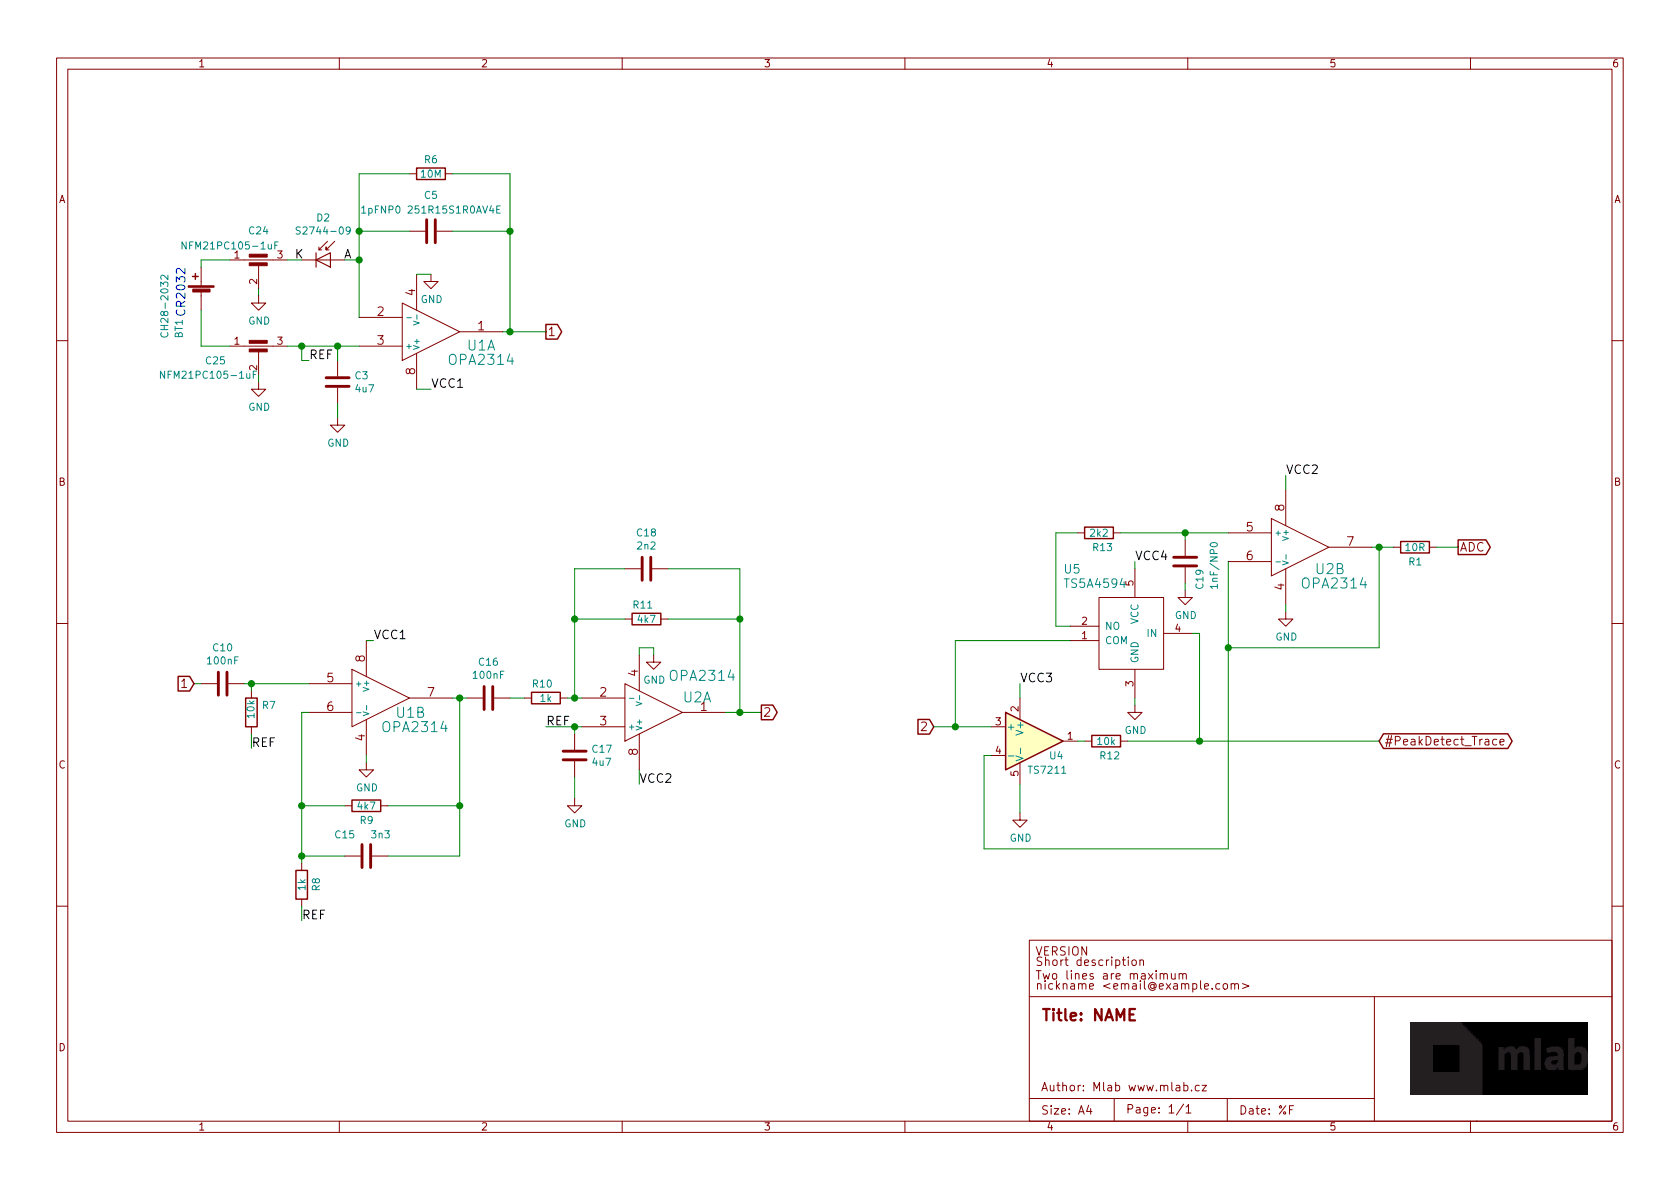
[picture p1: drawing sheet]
EESchema Schematic File Version 4
LIBS:PCRD04B-cache
EELAYER 26 0
EELAYER END
$Descr A4 11693 8268
encoding utf-8
Sheet 1 1
Title "NAME"
Date "%F"
Rev "REV"
Comp "Mlab www.mlab.cz"
Comment1 "VERSION"
Comment2 "Short description \\nTwo lines are maximum"
Comment3 "nickname <email@example.com>"
Comment4 "BSD"
$EndDescr
$Comp
L PCRD04B-rescue:AD8692-MLAB_IO U1
U 1 1
P 3000 2300
F 0 "U1" H 3350 2400 70  0000 C CNN
F 1 "OPA2314" H 3350 2500 70  0000 C CNN
F 2 "Mlab_IO:SOIC-8_3.9x4.9mm_Pitch1.27mm" H 3000 2300 60  0001 C CNN
F 3 "" H 3541 2179 60  0000 L CNN
	1    3000 2300
	1    0    0    1   
$EndComp
$Comp
L PCRD04B-rescue:AD8692-MLAB_IO U2
U 1 1
P 4550 4950
F 0 "U2" H 4750 4850 70  0000 L CNN
F 1 "OPA2314" H 4650 4700 70  0000 L CNN
F 2 "Mlab_IO:SOIC-8_3.9x4.9mm_Pitch1.27mm" H 4550 4950 60  0001 C CNN
F 3 "" H 5091 4829 60  0000 L CNN
	1    4550 4950
	1    0    0    1   
$EndComp
$Comp
L PCRD04B-rescue:AD8692-MLAB_IO U1
U 2 1
P 2650 4850
F 0 "U1" H 2750 4750 70  0000 L CNN
F 1 "OPA2314" H 2650 4650 70  0000 L CNN
F 2 "Mlab_IO:SOIC-8_3.9x4.9mm_Pitch1.27mm" H 2650 4850 60  0001 C CNN
F 3 "" H 3191 4729 60  0000 L CNN
	2    2650 4850
	1    0    0    -1  
$EndComp
$Comp
L PCRD04B-rescue:AD8692-MLAB_IO U2
U 2 1
P 9050 3800
F 0 "U2" H 9150 3650 70  0000 L CNN
F 1 "OPA2314" H 9050 3550 70  0000 L CNN
F 2 "Mlab_IO:SOIC-8_3.9x4.9mm_Pitch1.27mm" H 9050 3800 60  0001 C CNN
F 3 "" H 9591 3679 60  0000 L CNN
	2    9050 3800
	1    0    0    -1  
$EndComp
$Comp
L Device:C C3
U 1 1
P 2350 2650
F 0 "C3" H 2465 2696 50  0000 L CNN
F 1 "4u7" H 2465 2605 50  0000 L CNN
F 2 "Mlab_R:SMD-0805" H 2388 2500 50  0001 C CNN
F 3 "~" H 2350 2650 50  0001 C CNN
	1    2350 2650
	1    0    0    -1  
$EndComp
Text Label 3000 2700 0    60   ~ 0
VCC1
$Comp
L power:GND #PWR04
U 1 1
P 3000 1900
F 0 "#PWR04" H 3000 1650 50  0001 C CNN
F 1 "GND" H 3005 1727 50  0000 C CNN
F 2 "" H 3000 1900 50  0001 C CNN
F 3 "" H 3000 1900 50  0001 C CNN
	1    3000 1900
	1    0    0    -1  
$EndComp
$Comp
L power:GND #PWR05
U 1 1
P 2550 5300
F 0 "#PWR05" H 2550 5050 50  0001 C CNN
F 1 "GND" H 2555 5127 50  0000 C CNN
F 2 "" H 2550 5300 50  0001 C CNN
F 3 "" H 2550 5300 50  0001 C CNN
	1    2550 5300
	1    0    0    -1  
$EndComp
Wire Wire Line
	2900 2700 3000 2700
Wire Wire Line
	2900 1900 3000 1900
$Comp
L power:GND #PWR06
U 1 1
P 2350 2900
F 0 "#PWR06" H 2350 2650 50  0001 C CNN
F 1 "GND" H 2355 2727 50  0000 C CNN
F 2 "" H 2350 2900 50  0001 C CNN
F 3 "" H 2350 2900 50  0001 C CNN
	1    2350 2900
	1    0    0    -1  
$EndComp
Wire Wire Line
	2350 2900 2350 2800
Wire Wire Line
	2350 2500 2350 2400
Connection ~ 2350 2400
Wire Wire Line
	2350 2400 2500 2400
$Comp
L Device:Battery_Cell BT1
U 1 1
P 1400 2050
F 0 "BT1" V 1550 1750 50  0000 L CNN
F 1 "CH28-2032" V 1650 1750 50  0000 L CNN
F 2 "Mlab_Batery:CH28-2032" V 1400 2110 50  0001 C CNN
F 3 "~" V 1400 2110 50  0001 C CNN
	1    1400 2050
	-1   0    0    -1  
$EndComp
$Comp
L Device:D_Photo D2
U 1 1
P 2300 1800
F 0 "D2" H 2250 2095 50  0000 C CNN
F 1 "S2744-09" H 2250 2004 50  0000 C CNN
F 2 "Mlab_D:HAMAMATSU_S2744-09_rozs" H 2250 1800 50  0001 C CNN
F 3 "~" H 2250 1800 50  0001 C CNN
	1    2300 1800
	1    0    0    -1  
$EndComp
Text Label 2150 2500 0    60   ~ 0
REF
Text Notes 1300 2200 1    60   ~ 0
CR2032
$Comp
L Device:C C5
U 1 1
P 3000 1600
F 0 "C5" V 2748 1600 50  0000 C CNN
F 1 "1pFNP0 251R15S1R0AV4E" V 2850 1600 50  0000 C CNN
F 2 "Mlab_R:SMD-0805" H 3038 1450 50  0001 C CNN
F 3 "~" H 3000 1600 50  0001 C CNN
	1    3000 1600
	0    1    1    0   
$EndComp
$Comp
L Device:R R6
U 1 1
P 3000 1200
F 0 "R6" V 2900 1200 50  0000 C CNN
F 1 "10M" V 3000 1200 50  0000 C CNN
F 2 "Mlab_R:SMD-0805" V 2930 1200 50  0001 C CNN
F 3 "~" H 3000 1200 50  0001 C CNN
	1    3000 1200
	0    1    1    0   
$EndComp
$Comp
L Device:R R7
U 1 1
P 1750 4950
F 0 "R7" H 1680 4904 50  0000 R CNN
F 1 "10k" V 1750 5000 50  0000 R CNN
F 2 "Mlab_R:SMD-0805" V 1680 4950 50  0001 C CNN
F 3 "~" H 1750 4950 50  0001 C CNN
	1    1750 4950
	-1   0    0    1   
$EndComp
$Comp
L Device:C C10
U 1 1
P 1550 4750
F 0 "C10" V 1298 4750 50  0000 C CNN
F 1 "100nF" V 1389 4750 50  0000 C CNN
F 2 "Mlab_R:SMD-0805" H 1588 4600 50  0001 C CNN
F 3 "~" H 1550 4750 50  0001 C CNN
	1    1550 4750
	0    1    1    0   
$EndComp
Wire Wire Line
	2500 1600 2850 1600
Wire Wire Line
	2850 1200 2500 1200
Wire Wire Line
	2500 1200 2500 1600
Connection ~ 2500 1600
Wire Wire Line
	3150 1200 3550 1200
Wire Wire Line
	3550 1200 3550 1600
Wire Wire Line
	3550 2300 3500 2300
Wire Wire Line
	3150 1600 3550 1600
Connection ~ 3550 1600
Wire Wire Line
	3550 1600 3550 2300
Wire Wire Line
	1350 4750 1400 4750
Wire Wire Line
	1700 4750 1750 4750
Wire Wire Line
	1750 4800 1750 4750
Connection ~ 1750 4750
Wire Wire Line
	1750 4750 2150 4750
Text Label 2600 4450 0    60   ~ 0
VCC1
Wire Wire Line
	2550 4450 2600 4450
Wire Wire Line
	2550 5300 2550 5250
$Comp
L Device:R R9
U 1 1
P 2550 5600
F 0 "R9" V 2650 5550 50  0000 L CNN
F 1 "4k7" V 2550 5600 50  0000 C CNN
F 2 "Mlab_R:SMD-0805" V 2480 5600 50  0001 C CNN
F 3 "~" H 2550 5600 50  0001 C CNN
	1    2550 5600
	0    1    1    0   
$EndComp
$Comp
L Device:R R8
U 1 1
P 2100 6150
F 0 "R8" V 2200 6100 50  0000 L CNN
F 1 "1k" V 2100 6150 50  0000 C CNN
F 2 "Mlab_R:SMD-0805" V 2030 6150 50  0001 C CNN
F 3 "~" H 2100 6150 50  0001 C CNN
	1    2100 6150
	1    0    0    -1  
$EndComp
$Comp
L Device:C C16
U 1 1
P 3400 4850
F 0 "C16" V 3148 4850 50  0000 C CNN
F 1 "100nF" V 3239 4850 50  0000 C CNN
F 2 "Mlab_R:SMD-0805" H 3438 4700 50  0001 C CNN
F 3 "~" H 3400 4850 50  0001 C CNN
	1    3400 4850
	0    1    1    0   
$EndComp
$Comp
L Device:R R10
U 1 1
P 3800 4850
F 0 "R10" V 3700 4750 50  0000 L CNN
F 1 "1k" V 3800 4850 50  0000 C CNN
F 2 "Mlab_R:SMD-0805" V 3730 4850 50  0001 C CNN
F 3 "~" H 3800 4850 50  0001 C CNN
	1    3800 4850
	0    1    1    0   
$EndComp
$Comp
L Amplifier_Operational:OP179GRT U4
U 1 1
P 7200 5150
F 0 "U4" H 7300 5050 50  0000 L CNN
F 1 "TS7211" H 7150 4950 50  0000 L CNN
F 2 "Package_TO_SOT_SMD:SOT-23-5_HandSoldering" H 7200 5150 50  0001 C CNN
F 3 "http://www.analog.com/media/en/technical-documentation/data-sheets/OP179_279.pdf" H 7200 5350 50  0001 C CNN
	1    7200 5150
	1    0    0    -1  
$EndComp
$Comp
L PCRD04B-rescue:TS5A4594-MLAB_IO U5
U 1 1
P 7900 4400
F 0 "U5" H 7400 4850 60  0000 L CNN
F 1 "TS5A4594" H 7400 4750 60  0000 L CNN
F 2 "Package_TO_SOT_SMD:SOT-23-5_HandSoldering" H 8300 5100 60  0001 C CNN
F 3 "" H 8300 5100 60  0001 C CNN
	1    7900 4400
	1    0    0    -1  
$EndComp
Wire Wire Line
	5050 4950 5150 4950
Connection ~ 5150 4950
Wire Wire Line
	5150 4950 5300 4950
$Comp
L Device:R R12
U 1 1
P 7700 5150
F 0 "R12" V 7800 5100 50  0000 L CNN
F 1 "10k" V 7700 5150 50  0000 C CNN
F 2 "Mlab_R:SMD-0805" V 7630 5150 50  0001 C CNN
F 3 "~" H 7700 5150 50  0001 C CNN
	1    7700 5150
	0    1    1    0   
$EndComp
Wire Wire Line
	8350 4400 8300 4400
Wire Wire Line
	7450 4350 7350 4350
Wire Wire Line
	7350 4350 7350 3700
$Comp
L Device:R R13
U 1 1
P 7650 3700
F 0 "R13" V 7750 3650 50  0000 L CNN
F 1 "2k2" V 7650 3700 50  0000 C CNN
F 2 "Mlab_R:SMD-0805" V 7580 3700 50  0001 C CNN
F 3 "~" H 7650 3700 50  0001 C CNN
	1    7650 3700
	0    1    1    0   
$EndComp
$Comp
L Device:C C19
U 1 1
P 8250 3900
F 0 "C19" V 8350 3700 50  0000 L CNN
F 1 "1nF/NP0" V 8450 3700 50  0000 L CNN
F 2 "Mlab_R:SMD-0805" H 8288 3750 50  0001 C CNN
F 3 "~" H 8250 3900 50  0001 C CNN
	1    8250 3900
	1    0    0    -1  
$EndComp
Text Label 1750 5200 0    60   ~ 0
REF
Wire Wire Line
	1750 5100 1750 5200
Wire Wire Line
	2150 4950 2100 4950
Wire Wire Line
	2100 4950 2100 5600
Wire Wire Line
	2400 5950 2100 5950
Connection ~ 2100 5950
Wire Wire Line
	2100 5950 2100 6000
Wire Wire Line
	2400 5600 2100 5600
Connection ~ 2100 5600
Wire Wire Line
	2100 5600 2100 5950
Wire Wire Line
	2100 6300 2100 6400
Text Label 2100 6400 0    60   ~ 0
REF
Wire Wire Line
	3150 4850 3200 4850
Wire Wire Line
	3200 4850 3200 5600
Wire Wire Line
	3200 5600 2700 5600
Connection ~ 3200 4850
Wire Wire Line
	3200 4850 3250 4850
Wire Wire Line
	2700 5950 3200 5950
Wire Wire Line
	3200 5950 3200 5600
Connection ~ 3200 5600
Wire Wire Line
	3550 4850 3650 4850
Wire Wire Line
	3950 4850 4000 4850
$Comp
L power:GND #PWR07
U 1 1
P 4550 4550
F 0 "#PWR07" H 4550 4300 50  0001 C CNN
F 1 "GND" H 4555 4377 50  0000 C CNN
F 2 "" H 4550 4550 50  0001 C CNN
F 3 "" H 4550 4550 50  0001 C CNN
	1    4550 4550
	1    0    0    -1  
$EndComp
Wire Wire Line
	4450 4550 4450 4500
Wire Wire Line
	4450 4500 4550 4500
Wire Wire Line
	4550 4500 4550 4550
Wire Wire Line
	4450 5350 4450 5450
Text Label 4450 5450 0    60   ~ 0
VCC2
Wire Wire Line
	4050 5050 4000 5050
Text Label 3800 5050 0    60   ~ 0
REF
Wire Wire Line
	4000 5050 4000 5100
Connection ~ 4000 5050
$Comp
L Device:C C17
U 1 1
P 4000 5250
F 0 "C17" H 4115 5296 50  0000 L CNN
F 1 "4u7" H 4115 5205 50  0000 L CNN
F 2 "Mlab_R:SMD-0805" H 4038 5100 50  0001 C CNN
F 3 "~" H 4000 5250 50  0001 C CNN
	1    4000 5250
	1    0    0    -1  
$EndComp
Wire Wire Line
	3800 5050 4000 5050
Wire Wire Line
	4000 5400 4000 5550
$Comp
L power:GND #PWR08
U 1 1
P 4000 5550
F 0 "#PWR08" H 4000 5300 50  0001 C CNN
F 1 "GND" H 4005 5377 50  0000 C CNN
F 2 "" H 4000 5550 50  0001 C CNN
F 3 "" H 4000 5550 50  0001 C CNN
	1    4000 5550
	1    0    0    -1  
$EndComp
$Comp
L Device:C C18
U 1 1
P 4500 3950
F 0 "C18" V 4248 3950 50  0000 C CNN
F 1 "2n2" V 4339 3950 50  0000 C CNN
F 2 "Mlab_R:SMD-0805" H 4538 3800 50  0001 C CNN
F 3 "~" H 4500 3950 50  0001 C CNN
	1    4500 3950
	0    1    1    0   
$EndComp
$Comp
L Device:R R11
U 1 1
P 4500 4300
F 0 "R11" V 4400 4200 50  0000 L CNN
F 1 "4k7" V 4500 4300 50  0000 C CNN
F 2 "Mlab_R:SMD-0805" V 4430 4300 50  0001 C CNN
F 3 "~" H 4500 4300 50  0001 C CNN
	1    4500 4300
	0    1    1    0   
$EndComp
Wire Wire Line
	4000 4850 4000 4300
Wire Wire Line
	4000 3950 4350 3950
Connection ~ 4000 4850
Wire Wire Line
	4000 4850 4050 4850
Wire Wire Line
	4350 4300 4000 4300
Connection ~ 4000 4300
Wire Wire Line
	4000 4300 4000 3950
Wire Wire Line
	4650 3950 5150 3950
Wire Wire Line
	5150 3950 5150 4300
Wire Wire Line
	4650 4300 5150 4300
Connection ~ 5150 4300
Wire Wire Line
	7100 4850 7100 4750
Text Label 7100 4750 0    60   ~ 0
VCC3
$Comp
L power:GND #PWR09
U 1 1
P 7100 5650
F 0 "#PWR09" H 7100 5400 50  0001 C CNN
F 1 "GND" H 7105 5477 50  0000 C CNN
F 2 "" H 7100 5650 50  0001 C CNN
F 3 "" H 7100 5650 50  0001 C CNN
	1    7100 5650
	1    0    0    -1  
$EndComp
Wire Wire Line
	7100 5650 7100 5450
Wire Wire Line
	7500 5150 7550 5150
Wire Wire Line
	7900 3950 7900 3900
Text Label 7900 3900 0    60   ~ 0
VCC4
Wire Wire Line
	7850 5150 8350 5150
Wire Wire Line
	8350 4400 8350 5150
$Comp
L power:GND #PWR011
U 1 1
P 7900 4900
F 0 "#PWR011" H 7900 4650 50  0001 C CNN
F 1 "GND" H 7905 4727 50  0000 C CNN
F 2 "" H 7900 4900 50  0001 C CNN
F 3 "" H 7900 4900 50  0001 C CNN
	1    7900 4900
	1    0    0    -1  
$EndComp
$Comp
L power:GND #PWR012
U 1 1
P 8250 4100
F 0 "#PWR012" H 8250 3850 50  0001 C CNN
F 1 "GND" H 8255 3927 50  0000 C CNN
F 2 "" H 8250 4100 50  0001 C CNN
F 3 "" H 8250 4100 50  0001 C CNN
	1    8250 4100
	1    0    0    -1  
$EndComp
Wire Wire Line
	8950 3400 8950 3300
Text Label 8950 3300 0    60   ~ 0
VCC2
$Comp
L power:GND #PWR013
U 1 1
P 8950 4250
F 0 "#PWR013" H 8950 4000 50  0001 C CNN
F 1 "GND" H 8955 4077 50  0000 C CNN
F 2 "" H 8950 4250 50  0001 C CNN
F 3 "" H 8950 4250 50  0001 C CNN
	1    8950 4250
	1    0    0    -1  
$EndComp
Wire Wire Line
	8950 4250 8950 4200
Wire Wire Line
	8550 3900 8550 4500
Wire Wire Line
	6850 5900 6850 5250
Wire Wire Line
	6850 5250 6900 5250
Wire Wire Line
	9550 3800 9600 3800
Wire Wire Line
	9600 3800 9600 4500
Wire Wire Line
	9600 4500 8550 4500
Connection ~ 8550 4500
Wire Wire Line
	8550 4500 8550 5900
Text Label 2450 1800 2    60   ~ 0
A
Text Label 2050 1800 0    60   ~ 0
K
Wire Wire Line
	7900 4900 7900 4850
Wire Wire Line
	9600 3800 9700 3800
Connection ~ 9600 3800
$Comp
L Device:R R1
U 1 1
P 9850 3800
F 0 "R1" V 9950 3750 50  0000 L CNN
F 1 "10R" V 9850 3800 50  0000 C CNN
F 2 "Mlab_R:SMD-0805" V 9780 3800 50  0001 C CNN
F 3 "~" H 9850 3800 50  0001 C CNN
	1    9850 3800
	0    1    1    0   
$EndComp
Wire Wire Line
	8250 4100 8250 4050
Wire Wire Line
	7350 3700 7500 3700
Wire Wire Line
	7800 3700 8250 3700
Wire Wire Line
	8250 3700 8250 3750
Wire Wire Line
	8550 5900 6850 5900
Wire Wire Line
	8250 3700 8550 3700
Connection ~ 8250 3700
$Comp
L Device:EMI_Filter_C C24
U 1 1
P 1800 1900
F 0 "C24" H 1800 2205 50  0000 C CNN
F 1 "NFM21PC105-1uF" H 1600 2100 50  0000 C CNN
F 2 "Mlab_L:FIR1" V 1800 1900 50  0001 C CNN
F 3 "http://www.murata.com/~/media/webrenewal/support/library/catalog/products/emc/emifil/c31e.ashx?la=en-gb" V 1800 1900 50  0001 C CNN
	1    1800 1900
	1    0    0    -1  
$EndComp
Wire Wire Line
	2100 2400 2100 2500
Wire Wire Line
	2100 2500 2150 2500
Wire Wire Line
	2100 2400 2350 2400
$Comp
L Device:EMI_Filter_C C25
U 1 1
P 1800 2500
F 0 "C25" H 1500 2500 50  0000 C CNN
F 1 "NFM21PC105-1uF" H 1450 2400 50  0000 C CNN
F 2 "Mlab_L:FIR1" V 1800 2500 50  0001 C CNN
F 3 "http://www.murata.com/~/media/webrenewal/support/library/catalog/products/emc/emifil/c31e.ashx?la=en-gb" V 1800 2500 50  0001 C CNN
	1    1800 2500
	1    0    0    -1  
$EndComp
Wire Wire Line
	2000 2400 2100 2400
Connection ~ 2100 2400
Wire Wire Line
	1400 2400 1600 2400
Wire Wire Line
	1400 1850 1400 1800
Wire Wire Line
	1400 1800 1600 1800
Wire Wire Line
	2000 1800 2100 1800
$Comp
L power:GND #PWR0105
U 1 1
P 1800 2650
F 0 "#PWR0105" H 1800 2400 50  0001 C CNN
F 1 "GND" H 1805 2477 50  0000 C CNN
F 2 "" H 1800 2650 50  0001 C CNN
F 3 "" H 1800 2650 50  0001 C CNN
	1    1800 2650
	1    0    0    -1  
$EndComp
Wire Wire Line
	2500 1600 2500 1800
Wire Wire Line
	2400 1800 2500 1800
Connection ~ 2500 1800
Wire Wire Line
	2500 1800 2500 2200
Wire Wire Line
	1800 2050 1800 2000
Wire Wire Line
	1400 2150 1400 2400
Wire Wire Line
	1800 2650 1800 2600
$Comp
L power:GND #PWR0106
U 1 1
P 1800 2050
F 0 "#PWR0106" H 1800 1800 50  0001 C CNN
F 1 "GND" H 1805 1877 50  0000 C CNN
F 2 "" H 1800 2050 50  0001 C CNN
F 3 "" H 1800 2050 50  0001 C CNN
	1    1800 2050
	1    0    0    -1  
$EndComp
$Comp
L Device:C C15
U 1 1
P 2550 5950
F 0 "C15" V 2400 5800 50  0000 C CNN
F 1 "3n3" V 2400 6050 50  0000 C CNN
F 2 "Mlab_R:SMD-0805" H 2588 5800 50  0001 C CNN
F 3 "~" H 2550 5950 50  0001 C CNN
	1    2550 5950
	0    1    1    0   
$EndComp
Text GLabel 3800 2300 2    60   Output ~ 0
1
Wire Wire Line
	7450 4450 6650 4450
Wire Wire Line
	6650 4450 6650 5050
Wire Wire Line
	6650 5050 6900 5050
Wire Wire Line
	5150 4300 5150 4950
Wire Wire Line
	3800 2300 3550 2300
Connection ~ 3550 2300
Text GLabel 1350 4750 0    60   Input ~ 0
1
Text GLabel 5300 4950 2    60   Output ~ 0
2
Text GLabel 6500 5050 0    60   Input ~ 0
2
Wire Wire Line
	6500 5050 6650 5050
Connection ~ 6650 5050
Text GLabel 10150 3800 2    60   Output ~ 0
ADC
Wire Wire Line
	10000 3800 10150 3800
Text GLabel 9600 5150 2    60   BiDi ~ 0
#PeakDetect_Trace
Wire Wire Line
	9600 5150 8350 5150
Connection ~ 8350 5150
$EndSCHEMATC
